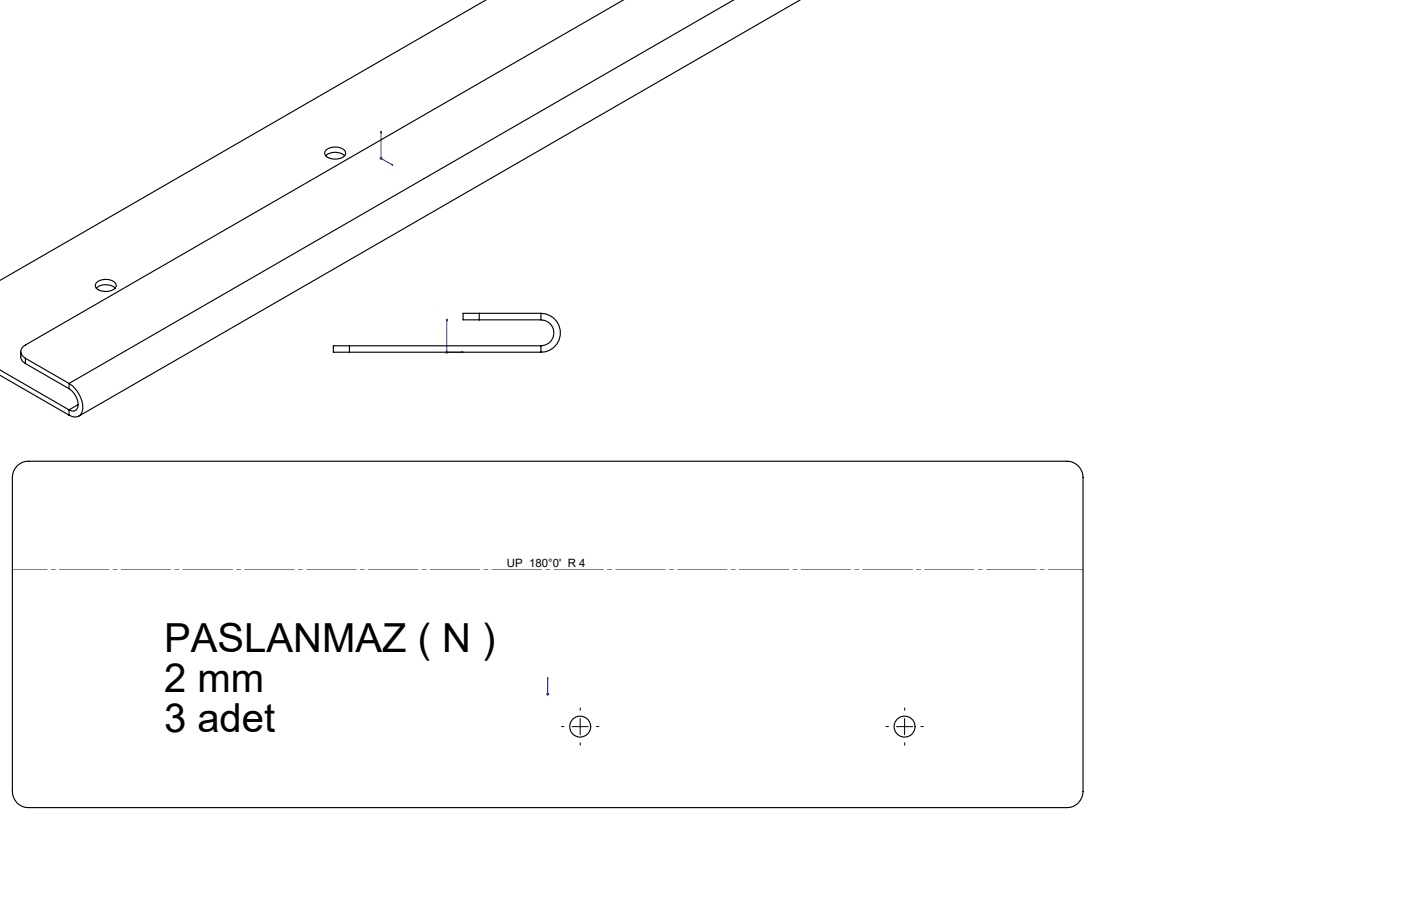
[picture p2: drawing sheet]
<svg xmlns="http://www.w3.org/2000/svg" width="432mm" height="279mm" viewBox="0 0 432 279" stroke-linecap="round" stroke-linejoin="round" font-family="sans-serif">
<path d="M117.4 40.5v8.4l3.7 2M117.4 40.5l.1 .5zM120.7 50.6l.4 .3-.4-.1zM137.7 98.4v10.2h5.1M137.7 98.4l.1 .5h-.2zM142.3 108.5l.5 .1-.5 .2zM168.8 209v.5v-.5M168.8 214v.2zM168.8 214.1h.1M168.8 209v5.1" fill="none" stroke="#00f" stroke-width=".31"/>
<path d="M116.9 48.9h1M117.1 48.5l.7 .7M117.4 48.3v1.1M117.8 48.5l-.7 .7M137.2 108.6h1M137.4 108.3l.7 .7M137.7 108.1v1M138.1 108.3l-.7 .7M168.3 214.1h1M168.5 213.7l.7 .7M168.8 213.6v1M169.2 213.7l-.7 .7" fill="none" stroke="#808080" stroke-width=".31"/>
<path d="M178.8 219.1v-.8M278.8 219.1v-.8M173.8 224.1h-.7M178.8 229.1v.7M183.8 224.1h.8M273.8 224.1h-.7M278.8 229.1v.7M283.8 224.1h.8" fill="none" stroke="#000" stroke-width=".31" stroke-dasharray="15.2 1.3 1.3 1.3"/>
<path d="M176.3 224.1h5M178.8 221.6v5M276.3 224.1h5M278.8 221.6v5" fill="none" stroke="#000" stroke-width=".31"/>
<path d="M3.8 175.6h330" fill="none" stroke="#808080" stroke-width=".31" stroke-dasharray="15.2 1.3 1.3 1.3" stroke-dashoffset="4.5"/>
<g fill="#00f">
<path d="M168.8 209v.5zM168.8 214v.2z"/>
<path d="M120.7 50.6l.4 .3-.4-.1zM117.4 40.5l.1 .5zM142.3 108.5l.5 .1-.5 .2zM137.7 98.4l.1 .5h-.2z"/>
</g>
<g fill="none" stroke="#000" stroke-width=".35">
<path d="M149.8 0l-149.9 86.5M192.2 0l-184.4 106.4a2.17 2.17 0 0 0-1.4 2 2.17 2.17 0 0 0 1.4 2.1M226.2 -.1l-204.9 118.4M246.7 -.1l-222.4 128.4M100.4 48a4.6 4.6 0 0 1 5.8 0M100.5 46.2a4.5 4.5 0 0 1 5.9 .5 1.67 1.67 0 0 1-1.4 2.1 4.8 4.8 0 0 1-4.6-.8l-.3-.6v-.6zM29.7 88.9a4.6 4.6 0 0 1 5.8 0M29.8 87.1a4.5 4.5 0 0 1 5.9 .4 1.62 1.62 0 0 1-1.4 2.1 4 4 0 0 1-4.9-1.3zM147.7 96.6h-5v2h5M147.7 98.6h19M147.7 96.6v2M147.7 96.6h19"/>
<path d="M166.7 96.6a6 6 0 0 1 6 6 6 6 0 0 1-6 6M166.7 98.6a4 4 0 0 1 4 4 4 4 0 0 1-4 4M166.7 96.6v2M-.1 115.7l21.4 12.3M-.1 114.1l21.4 12.3M6.4 108.4a3.1 3.1 0 0 0 1.4 3.7M7.8 112.1l13.5 7.8M7.8 110.5v1.6M7.8 110.5l13.5 7.8M21.3 118.3a8.7 8.7 0 0 1 4 8.9 2.46 2.46 0 0 1-4 .8M21.3 119.9a5.8 5.8 0 0 1 2.7 5.8l-.4 .7-.7 .4h-.7l-.9-.4M21.3 118.3v1.6"/>
<path d="M107.7 106.6h-5v2h5M107.7 108.6h59M107.7 106.6v2M107.7 106.6h59M166.7 106.6v2M21.3 126.4v1.6M24.1 124.8l-2.8 1.6M5.3 143.7a4.8 4.8 0 0 1 3.5-1.5h320a4.9 4.9 0 0 1 5 5v96.9a4.9 4.9 0 0 1-5 5h-320a4.9 4.9 0 0 1-5-5v-96.9a5.2 5.2 0 0 1 1.5-3.5z"/>
<circle cx="178.8" cy="224.1" r="3.3"/>
<circle cx="278.8" cy="224.1" r="3.3"/>
</g>
<g font-size="12.3">
<text x="50.5" y="201">PASLANMAZ ( N )</text>
<text x="50.5" y="213.3">2 mm</text>
<text x="50.5" y="225.7">3 adet</text>
</g>
<text font-size="3.5" x="156.2" y="174.8">UP 180°0' R 4</text>
</svg>
